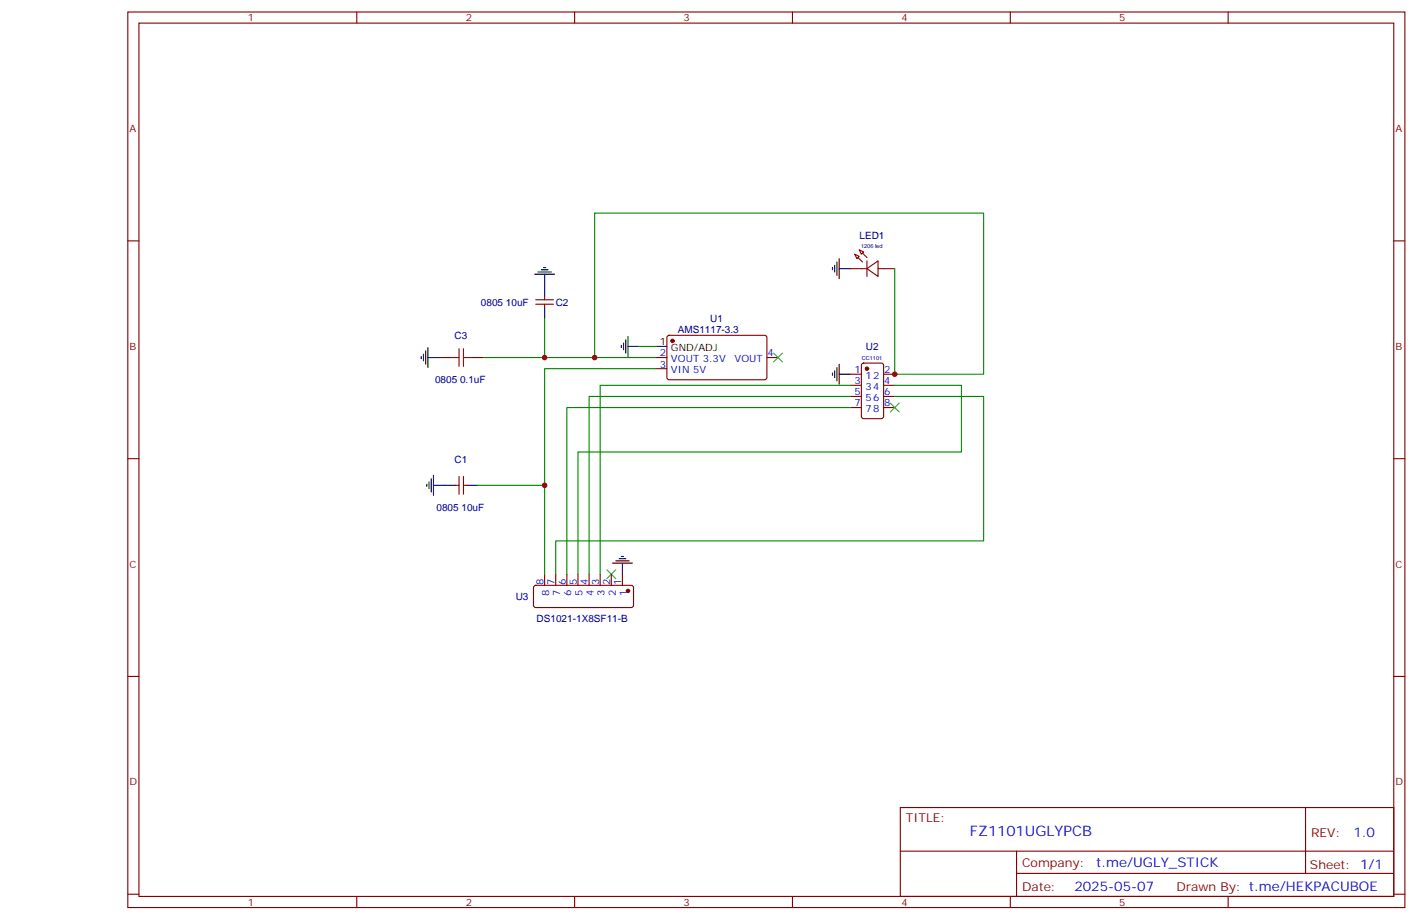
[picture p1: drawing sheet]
<svg xmlns="http://www.w3.org/2000/svg" width="449mm" height="292mm" viewBox="0 0 449 292" stroke-linecap="round" stroke-linejoin="round" font-family="sans-serif">
<g fill="none" stroke="#870000" stroke-width=".35">
<path d="M40.6 3.8h405.3v284.3h-405.3zM44.1 7.3h398.3v277.3h-398.3zM113.2 3.8v3.5M182.4 3.8v3.5M251.5 3.8v3.5M320.7 3.8v3.5M389.8 3.8v3.5M40.6 76.5h3.5M272.7 79.3l1.4 .7-.7 .7zM442.4 76.5h3.5M170 95.2h5.7M170 96.6h5.7"/>
<path d="M172.9 94.1v1.1M172.9 96.6v1M269.9 85.3h5.3M271.3 80.7l1.4 .7-.7 .7zM275.2 85.3l3.5-2.5v5zM275.2 82.8v5M278.7 85.3h5.3M139.3 113.5h3.6M149.9 113.5h3.6M208.1 113.5h3.6M208.1 117.1h3.6M211.9 106.7l.5-.2h30.6l.4 .7v12.9l-.7 .5-30.6-.1-.4-.6v-12.7z"/>
<path d="M243.4 113.5h3.5M269.9 118.8h3.5M273.6 115.5l.5-.2h5.7l.6 .4 .1 16.5-.5 .7h-5.9l-.6-.4-.1-16.5zM280.5 118.8h3.5M269.9 129.4h3.5M269.9 122.3h3.5M269.9 125.9h3.5M280.5 129.4h3.5M280.5 122.3h3.5M280.5 125.9h3.5M40.6 145.6h3.5M144.6 154.1h1.1"/>
<path d="M145.7 151.3v5.6M147.1 151.3v5.6M147.1 154.1h1.1M442.4 145.6h3.5M169.6 186l.4-.2h30.4l.5 .2 .2 .5v5.7l-.3 .5-.4 .2h-30.4l-.5-.2-.2-.5v-5.7zM172.9 182.3v3.5M176.4 182.3v3.5M179.9 182.3v3.5M183.4 182.3v3.5M187 182.3v3.5M190.5 182.3v3.5M194 182.3v3.5"/>
<path d="M197.6 182.3v3.5M40.6 214.8h3.5M442.4 214.8h3.5M285.8 256.4h156.6v28.2h-156.6zM414.4 256.4v20.9M285.8 270.2h156.5M322.7 277.3h119.6M322.7 270.2v14.2M40.6 283.9h3.5M113.2 284.6v3.5M182.4 284.6v3.5M251.5 284.6v3.5"/>
<path d="M320.7 284.6v3.5M389.8 284.6v3.5M442.4 283.9h3.5"/>
</g>
<g fill="#870000" stroke="#870000" stroke-width=".35">
<path d="M272.3 81.8l1.5 1.4z"/>
<path d="M273.8 80.4l1.4 1.4z"/>
<circle cx="213.4" cy="108.2" r=".53"/>
<circle cx="275.2" cy="117.1" r=".53"/>
<circle cx="199.3" cy="187.6" r=".53"/>
</g>
<g fill="none" stroke="#000" stroke-width=".35">
<path d="M169.7 87.1h6.3M170.7 86.4h4.3M171.8 85.7h2.1M172.5 84.9h.7M172.9 87.1v7M172.9 97.6v3.6M264.2 84.9v.8M264.9 84.2v2.2M265.6 83.2v4.2M266.3 82.1v6.4M266.3 85.3h3.6M133.7 113.2v.7"/>
<path d="M134.4 112.5v2.1M135.1 111.4v4.2M135.8 113.5h3.5M135.8 110.3v6.4M197.2 109.6v.7M197.9 108.9v2.2M198.6 107.9v4.2M199.3 110h3.5M199.3 106.8v6.4M208.1 110h3.6M264.2 118.5v.7M264.9 117.8v2.1"/>
<path d="M265.6 116.7v4.2M266.3 118.8h3.6M266.3 115.6v6.4M135.5 153.7v.7M136.2 153v2.2M136.9 152v4.2M137.6 154.1h7M137.6 150.9v6.4M148.2 154.1h3.5M194.4 178.8h6.3M195.4 178.1h4.3M196.5 177.4h2.1"/>
<path d="M197.2 176.7h.7M197.6 178.8v3.5"/>
</g>
<path d="M284 85.3v33.5h28.2v-51.1h-123.5v45.8M153.5 113.5h19.4M172.9 101.2v12.3h35.2M202.8 110h5.3M208.1 117.1h-35.2v65.2M269.9 122.3h-79.4v60M269.9 129.4h-90v52.9M269.9 125.9h-82.9v56.4M284 125.9h28.2v45.8h-135.8v10.6M284 122.3h21.2v21.2h-121.8v38.8M151.7 154.1h21.2" fill="none" stroke="#008700" stroke-width=".35"/>
<path d="M245.5 112.1l2.9 2.8M248.4 112.1l-2.9 2.8M282.6 128l2.8 2.8M285.4 128l-2.8 2.8M192.6 180.9l2.8 2.8M195.4 180.9l-2.8 2.8" fill="none" stroke="#3c3" stroke-width=".35"/>
<path d="M142.9 113.5h2.8M145.7 110.7v5.6M147.1 113.5h2.8M147.1 110.7v5.6" fill="none" stroke="#a10000" stroke-width=".35"/>
<g fill="#c00">
<circle cx="172.9" cy="113.5" r=".88"/>
<circle cx="188.7" cy="113.5" r=".88"/>
<circle cx="284" cy="118.8" r=".88"/>
<circle cx="172.9" cy="154.1" r=".88"/>
</g>
<text font-size="4.6" fill="#00f" x="307.8" y="265.4">FZ1101UGLYPCB</text>
<g font-size="4.2" fill="#00f">
<text x="429.5" y="265.7">1.0</text>
<text x="347.9" y="275.2">t.me/UGLY_STICK</text>
<text x="341" y="283">2025-05-07</text>
</g>
<g font-size="3.9" fill="#800">
<text x="287.5" y="261">TITLE:</text>
<text x="416.1" y="265.7">REV:</text>
<text x="324.4" y="275.2">Company:</text>
<text x="415.8" y="275.8">Sheet: 1/1</text>
<text x="324.4" y="282.9">Date:</text>
<text x="373.5" y="282.9">Drawn By: t.me/HEKPACUBOE</text>
</g>
<g font-size="3.2" fill="#800">
<text x="78.7" y="6.8">1</text>
<text x="147.8" y="6.8">2</text>
<text x="217" y="6.8">3</text>
<text x="286.1" y="6.8">4</text>
<text x="355.2" y="6.8">5</text>
<text x="41.1" y="41.9">A</text>
<text x="442.9" y="41.9">A</text>
<text x="41.1" y="111.1">B</text>
<text x="442.9" y="111.1">B</text>
<text x="41.1" y="180.2">C</text>
<text x="442.9" y="180.2">C</text>
<text x="41.1" y="249.3">D</text>
<text x="442.9" y="249.3">D</text>
<text x="78.7" y="287.6">1</text>
<text x="147.8" y="287.6">2</text>
<text x="217" y="287.6">3</text>
<text x="286.1" y="287.6">4</text>
<text x="355.2" y="287.6">5</text>
</g>
<g font-size="3.2" fill="#000080">
<text x="272.8" y="75.8">LED1</text>
<text x="152.6" y="97">0805 10uF</text>
<text x="176.4" y="97">C2</text>
<text x="144.3" y="107.6">C3</text>
<text x="215.1" y="105.9">AMS1117-3.3</text>
<text x="225.4" y="102.2">U1</text>
<text x="274.8" y="111.1">U2</text>
<text x="138.1" y="121.7">0805 0.1uF</text>
<text x="144.3" y="147">C1</text>
<text x="138.5" y="162.3">0805 10uF</text>
<text x="163.7" y="190.5">U3</text>
<text x="170.3" y="197.6">DS1021-1X8SF11-B</text>
</g>
<g font-size="3.2">
<text x="209.5" y="109.6">1</text>
<text x="213" y="111.4">GND/ADJ</text>
</g>
<g font-size="3.2" fill="#00f">
<text x="209.5" y="113.2">2</text>
<text x="243.6" y="113.2">4</text>
<text x="209.5" y="116.7">3</text>
<text x="213" y="114.9">VOUT 3.3V</text>
<text x="213" y="118.5">VIN 5V</text>
<text x="233.2" y="114.9">VOUT</text>
<text x="271.2" y="118.5">1</text>
<text x="280.6" y="118.5">2</text>
<text x="271.2" y="122">3</text>
<text x="271.2" y="125.5">5</text>
<text x="274.7" y="120.2">12</text>
<text x="274.7" y="123.8">34</text>
<text x="280.6" y="125.5">6</text>
<text x="280.6" y="122">4</text>
<text x="271.2" y="129">7</text>
<text x="274.7" y="127.3">56</text>
<text x="274.7" y="130.8">78</text>
<text x="280.6" y="129">8</text>
<text x="172.5" y="185.7" transform="rotate(-90 172.5 185.7)">8</text>
<text x="176" y="185.7" transform="rotate(-90 176 185.7)">7</text>
<text x="179.6" y="185.7" transform="rotate(-90 179.6 185.7)">6</text>
<text x="183.1" y="185.7" transform="rotate(-90 183.1 185.7)">5</text>
<text x="186.6" y="185.7" transform="rotate(-90 186.6 185.7)">4</text>
<text x="190.1" y="185.7" transform="rotate(-90 190.1 185.7)">3</text>
<text x="193.7" y="185.7" transform="rotate(-90 193.7 185.7)">2</text>
<text x="197.2" y="185.7" transform="rotate(-90 197.2 185.7)">1</text>
<text x="174.3" y="189.2" transform="rotate(-90 174.3 189.2)">8</text>
<text x="177.8" y="189.2" transform="rotate(-90 177.8 189.2)">7</text>
<text x="181.3" y="189.2" transform="rotate(-90 181.3 189.2)">6</text>
<text x="184.9" y="189.2" transform="rotate(-90 184.9 189.2)">5</text>
<text x="188.4" y="189.2" transform="rotate(-90 188.4 189.2)">4</text>
<text x="191.9" y="189.2" transform="rotate(-90 191.9 189.2)">3</text>
<text x="195.4" y="189.2" transform="rotate(-90 195.4 189.2)">2</text>
<text x="199" y="189.2" transform="rotate(-90 199 189.2)">1</text>
</g>
<g font-size="1.8" fill="#000080">
<text x="273.3" y="78.9">1206 led</text>
<text x="273.5" y="114.2">CC1101</text>
</g>
</svg>
